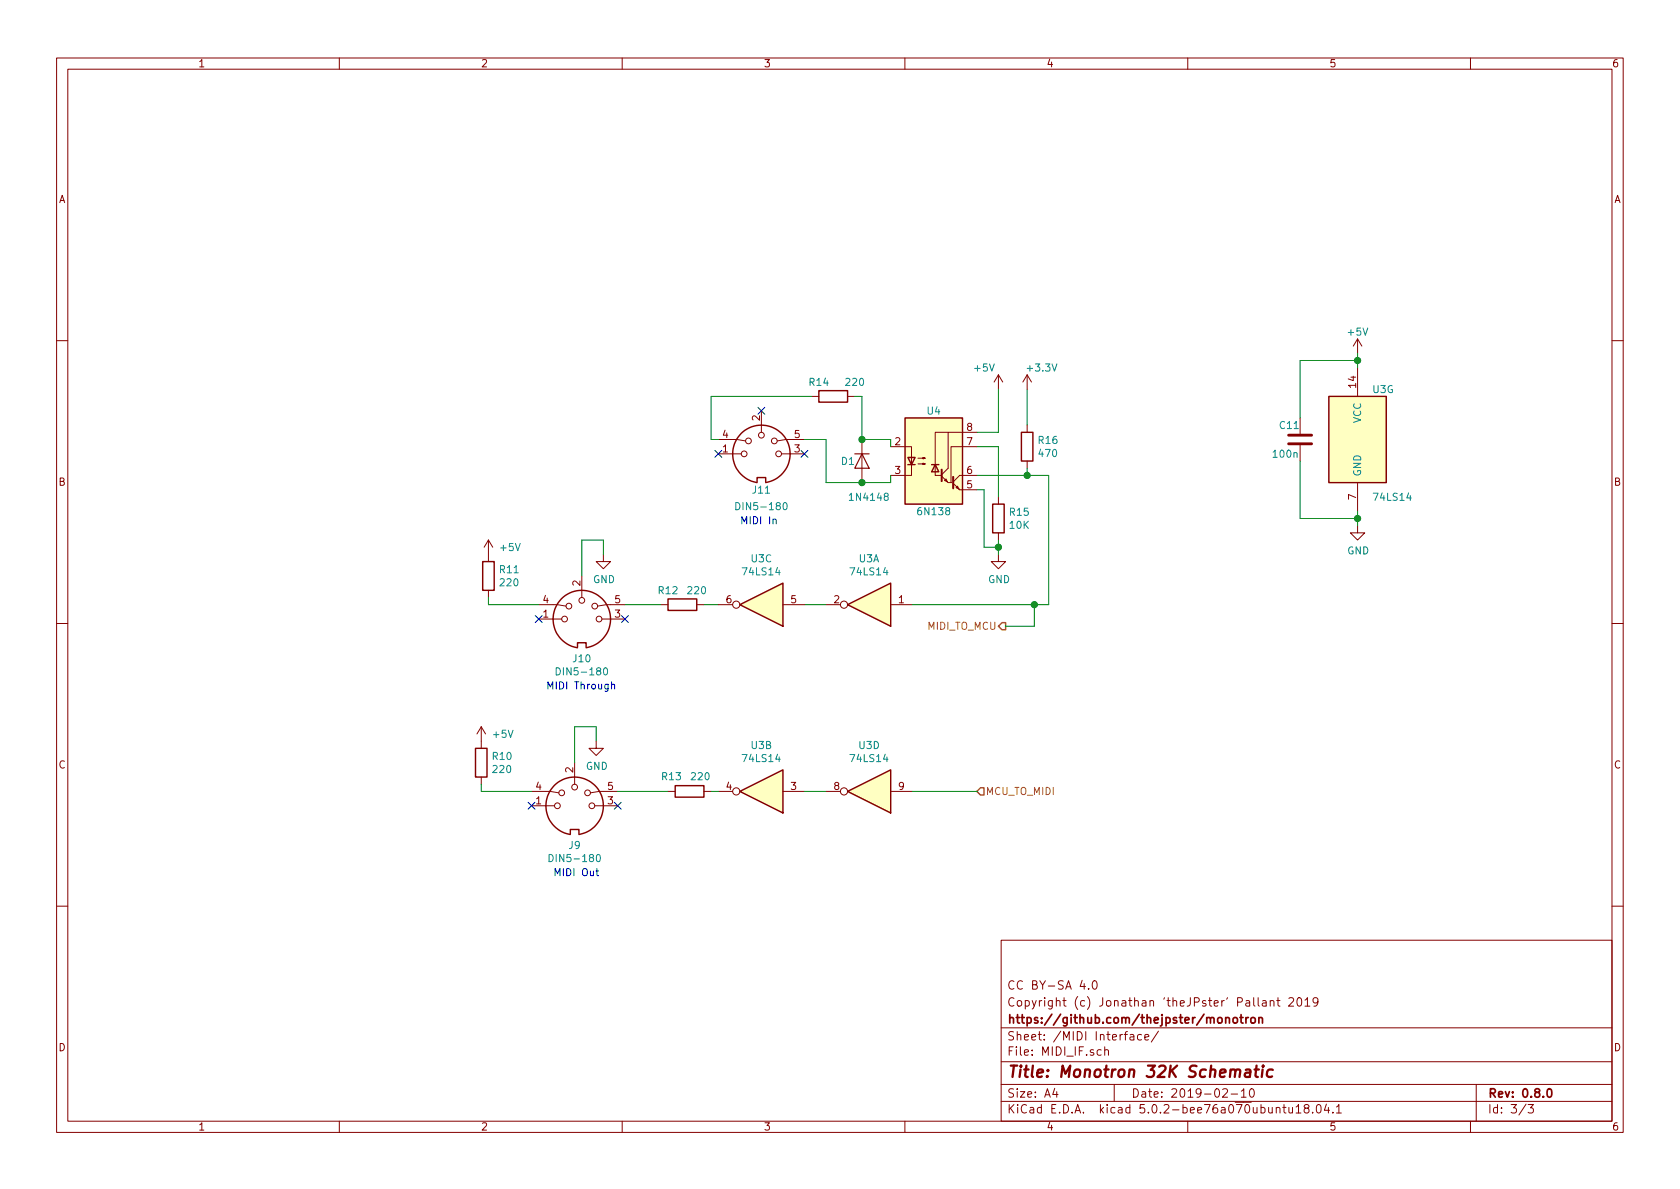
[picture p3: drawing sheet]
EESchema Schematic File Version 4
LIBS:monotron-cache
EELAYER 26 0
EELAYER END
$Descr A4 11693 8268
encoding utf-8
Sheet 3 3
Title "Monotron 32K Schematic"
Date "2019-02-10"
Rev "0.8.0"
Comp "https://github.com/thejpster/monotron"
Comment1 "Copyright (c) Jonathan 'theJPster' Pallant 2019"
Comment2 "CC BY-SA 4.0"
Comment3 ""
Comment4 ""
$EndDescr
$Comp
L Connector:DIN-5_180degree J9
U 1 1
P 4000 5600
F 0 "J9" H 4000 5326 50  0000 C CNN
F 1 "DIN5-180" H 4000 5235 50  0000 C CNN
F 2 "Monotron:5P180 DIN Socket" H 4000 5600 50  0001 C CNN
F 3 "https://uk.rs-online.com/web/p/din-connectors/0491087/" H 4000 5600 50  0001 C CNN
	1    4000 5600
	1    0    0    -1  
$EndComp
$Comp
L Connector:DIN-5_180degree J11
U 1 1
P 5300 3150
F 0 "J11" H 5300 2900 50  0000 C CNN
F 1 "DIN5-180" H 5300 2785 50  0000 C CNN
F 2 "Monotron:5P180 DIN Socket" H 5300 3150 50  0001 C CNN
F 3 "https://uk.rs-online.com/web/p/din-connectors/0491087/" H 5300 3150 50  0001 C CNN
	1    5300 3150
	1    0    0    -1  
$EndComp
$Comp
L Connector:DIN-5_180degree J10
U 1 1
P 4050 4300
F 0 "J10" H 4050 4026 50  0000 C CNN
F 1 "DIN5-180" H 4050 3935 50  0000 C CNN
F 2 "Monotron:5P180 DIN Socket" H 4050 4300 50  0001 C CNN
F 3 "https://uk.rs-online.com/web/p/din-connectors/0491087/" H 4050 4300 50  0001 C CNN
	1    4050 4300
	1    0    0    -1  
$EndComp
NoConn ~ 3750 4300
NoConn ~ 4350 4300
NoConn ~ 5000 3150
NoConn ~ 5600 3150
NoConn ~ 3700 5600
NoConn ~ 4300 5600
NoConn ~ 5300 2850
$Comp
L Device:R R11
U 1 1
P 3400 4000
F 0 "R11" H 3470 4046 50  0000 L CNN
F 1 "220" H 3470 3955 50  0000 L CNN
F 2 "Resistor_THT:R_Axial_DIN0204_L3.6mm_D1.6mm_P5.08mm_Horizontal" V 3330 4000 50  0001 C CNN
F 3 "~" H 3400 4000 50  0001 C CNN
	1    3400 4000
	1    0    0    -1  
$EndComp
$Comp
L power:+5V #PWR0101
U 1 1
P 3400 3850
F 0 "#PWR0101" H 3400 3700 50  0001 C CNN
F 1 "+5V" H 3550 3900 50  0000 C CNN
F 2 "" H 3400 3850 50  0001 C CNN
F 3 "" H 3400 3850 50  0001 C CNN
	1    3400 3850
	1    0    0    -1  
$EndComp
Wire Wire Line
	3400 4150 3400 4200
Wire Wire Line
	3400 4200 3750 4200
$Comp
L Device:R R10
U 1 1
P 3350 5300
F 0 "R10" H 3420 5346 50  0000 L CNN
F 1 "220" H 3420 5255 50  0000 L CNN
F 2 "Resistor_THT:R_Axial_DIN0204_L3.6mm_D1.6mm_P5.08mm_Horizontal" V 3280 5300 50  0001 C CNN
F 3 "~" H 3350 5300 50  0001 C CNN
	1    3350 5300
	1    0    0    -1  
$EndComp
Wire Wire Line
	3700 5500 3350 5500
Wire Wire Line
	3350 5500 3350 5450
$Comp
L Isolator:6N138 U4
U 1 1
P 6500 3200
F 0 "U4" H 6500 3550 50  0000 C CNN
F 1 "6N138" H 6500 2850 50  0000 C CNN
F 2 "Package_DIP:DIP-8_W7.62mm" H 6790 2900 50  0001 C CNN
F 3 "http://www.onsemi.com/pub/Collateral/HCPL2731-D.pdf" H 6790 2900 50  0001 C CNN
	1    6500 3200
	1    0    0    -1  
$EndComp
$Comp
L Device:R R14
U 1 1
P 5800 2750
F 0 "R14" V 5700 2650 50  0000 C CNN
F 1 "220" V 5700 2900 50  0000 C CNN
F 2 "Resistor_THT:R_Axial_DIN0204_L3.6mm_D1.6mm_P5.08mm_Horizontal" V 5730 2750 50  0001 C CNN
F 3 "~" H 5800 2750 50  0001 C CNN
	1    5800 2750
	0    1    1    0   
$EndComp
$Comp
L Device:D D1
U 1 1
P 6000 3200
F 0 "D1" V 6000 3050 50  0000 L CNN
F 1 "1N4148" V 6250 3100 50  0000 L CNN
F 2 "Diode_THT:D_DO-35_SOD27_P7.62mm_Horizontal" H 6000 3200 50  0001 C CNN
F 3 "~" H 6000 3200 50  0001 C CNN
	1    6000 3200
	0    1    1    0   
$EndComp
Wire Wire Line
	5600 3050 5750 3050
Wire Wire Line
	5750 3050 5750 3350
Wire Wire Line
	5750 3350 6000 3350
Wire Wire Line
	6000 3350 6200 3350
Wire Wire Line
	6200 3350 6200 3300
Connection ~ 6000 3350
Wire Wire Line
	6000 3050 6200 3050
Wire Wire Line
	6200 3050 6200 3100
Connection ~ 6000 3050
$Comp
L Device:R R15
U 1 1
P 6950 3600
F 0 "R15" H 7020 3646 50  0000 L CNN
F 1 "10K" H 7020 3555 50  0000 L CNN
F 2 "Resistor_THT:R_Axial_DIN0204_L3.6mm_D1.6mm_P5.08mm_Horizontal" V 6880 3600 50  0001 C CNN
F 3 "~" H 6950 3600 50  0001 C CNN
	1    6950 3600
	1    0    0    -1  
$EndComp
$Comp
L Device:R R16
U 1 1
P 7150 3100
F 0 "R16" H 7220 3146 50  0000 L CNN
F 1 "470" H 7220 3055 50  0000 L CNN
F 2 "Resistor_THT:R_Axial_DIN0204_L3.6mm_D1.6mm_P5.08mm_Horizontal" V 7080 3100 50  0001 C CNN
F 3 "~" H 7150 3100 50  0001 C CNN
	1    7150 3100
	1    0    0    -1  
$EndComp
Wire Wire Line
	6800 3100 6950 3100
Wire Wire Line
	6800 3300 7150 3300
Wire Wire Line
	7150 3300 7150 3250
Wire Wire Line
	6800 3000 6950 3000
$Comp
L power:+5V #PWR0102
U 1 1
P 6950 2700
F 0 "#PWR0102" H 6950 2550 50  0001 C CNN
F 1 "+5V" H 6850 2850 50  0000 C CNN
F 2 "" H 6950 2700 50  0001 C CNN
F 3 "" H 6950 2700 50  0001 C CNN
	1    6950 2700
	1    0    0    -1  
$EndComp
$Comp
L power:GND #PWR0103
U 1 1
P 6950 3850
F 0 "#PWR0103" H 6950 3600 50  0001 C CNN
F 1 "GND" H 6955 3677 50  0000 C CNN
F 2 "" H 6950 3850 50  0001 C CNN
F 3 "" H 6950 3850 50  0001 C CNN
	1    6950 3850
	1    0    0    -1  
$EndComp
Wire Wire Line
	7150 3300 7300 3300
Wire Wire Line
	7300 3300 7300 4200
Connection ~ 7150 3300
$Comp
L 74xx:74LS14 U3
U 1 1
P 6050 4200
F 0 "U3" H 6050 3883 50  0000 C CNN
F 1 "74LS14" H 6050 3974 50  0000 C CNN
F 2 "Package_DIP:DIP-14_W7.62mm" H 6050 4200 50  0001 C CNN
F 3 "http://www.ti.com/lit/gpn/sn74LS14" H 6050 4200 50  0001 C CNN
F 4 "296-1643-5-ND" H 6050 4200 50  0001 C CNN "Digikey"
	1    6050 4200
	-1   0    0    1   
$EndComp
$Comp
L 74xx:74LS14 U3
U 2 1
P 5300 5500
F 0 "U3" H 5300 5183 50  0000 C CNN
F 1 "74LS14" H 5300 5274 50  0000 C CNN
F 2 "Package_DIP:DIP-14_W7.62mm" H 5300 5500 50  0001 C CNN
F 3 "http://www.ti.com/lit/gpn/sn74LS14" H 5300 5500 50  0001 C CNN
	2    5300 5500
	-1   0    0    1   
$EndComp
$Comp
L Device:R R12
U 1 1
P 4750 4200
F 0 "R12" V 4650 4100 50  0000 C CNN
F 1 "220" V 4650 4300 50  0000 C CNN
F 2 "Resistor_THT:R_Axial_DIN0204_L3.6mm_D1.6mm_P5.08mm_Horizontal" V 4680 4200 50  0001 C CNN
F 3 "~" H 4750 4200 50  0001 C CNN
	1    4750 4200
	0    1    1    0   
$EndComp
Wire Wire Line
	4900 4200 5000 4200
Wire Wire Line
	5600 4200 5750 4200
Wire Wire Line
	6350 4200 7200 4200
Wire Wire Line
	4350 4200 4600 4200
$Comp
L power:GND #PWR0104
U 1 1
P 4200 3850
F 0 "#PWR0104" H 4200 3600 50  0001 C CNN
F 1 "GND" H 4205 3677 50  0000 C CNN
F 2 "" H 4200 3850 50  0001 C CNN
F 3 "" H 4200 3850 50  0001 C CNN
	1    4200 3850
	1    0    0    -1  
$EndComp
Wire Wire Line
	4050 4000 4050 3750
Wire Wire Line
	4050 3750 4200 3750
Wire Wire Line
	4200 3750 4200 3850
$Comp
L power:GND #PWR0105
U 1 1
P 4150 5150
F 0 "#PWR0105" H 4150 4900 50  0001 C CNN
F 1 "GND" H 4155 4977 50  0000 C CNN
F 2 "" H 4150 5150 50  0001 C CNN
F 3 "" H 4150 5150 50  0001 C CNN
	1    4150 5150
	1    0    0    -1  
$EndComp
Wire Wire Line
	4000 5300 4000 5050
Wire Wire Line
	4000 5050 4150 5050
Wire Wire Line
	4150 5050 4150 5150
$Comp
L power:+5V #PWR0106
U 1 1
P 9450 2450
F 0 "#PWR0106" H 9450 2300 50  0001 C CNN
F 1 "+5V" H 9450 2600 50  0000 C CNN
F 2 "" H 9450 2450 50  0001 C CNN
F 3 "" H 9450 2450 50  0001 C CNN
	1    9450 2450
	1    0    0    -1  
$EndComp
Wire Wire Line
	6950 3750 6950 3800
Wire Wire Line
	6950 3800 6850 3800
Wire Wire Line
	6850 3800 6850 3400
Wire Wire Line
	6850 3400 6800 3400
Connection ~ 6950 3800
Wire Wire Line
	6950 3800 6950 3850
Wire Wire Line
	6950 3100 6950 3450
Connection ~ 7200 4200
Wire Wire Line
	7200 4200 7300 4200
Wire Wire Line
	7150 2700 7150 2950
Wire Wire Line
	6950 2700 6950 3000
$Comp
L power:+3.3V #PWR0107
U 1 1
P 7150 2700
F 0 "#PWR0107" H 7150 2550 50  0001 C CNN
F 1 "+3.3V" H 7250 2850 50  0000 C CNN
F 2 "" H 7150 2700 50  0001 C CNN
F 3 "" H 7150 2700 50  0001 C CNN
	1    7150 2700
	1    0    0    -1  
$EndComp
$Comp
L Device:R R13
U 1 1
P 4800 5500
F 0 "R13" V 4900 5550 50  0000 L CNN
F 1 "220" V 4900 5350 50  0000 L CNN
F 2 "Resistor_THT:R_Axial_DIN0204_L3.6mm_D1.6mm_P5.08mm_Horizontal" V 4730 5500 50  0001 C CNN
F 3 "~" H 4800 5500 50  0001 C CNN
	1    4800 5500
	0    -1   -1   0   
$EndComp
$Comp
L power:+5V #PWR0108
U 1 1
P 3350 5150
F 0 "#PWR0108" H 3350 5000 50  0001 C CNN
F 1 "+5V" H 3500 5200 50  0000 C CNN
F 2 "" H 3350 5150 50  0001 C CNN
F 3 "" H 3350 5150 50  0001 C CNN
	1    3350 5150
	1    0    0    -1  
$EndComp
$Comp
L 74xx:74LS14 U3
U 3 1
P 5300 4200
F 0 "U3" H 5300 3883 50  0000 C CNN
F 1 "74LS14" H 5300 3974 50  0000 C CNN
F 2 "Package_DIP:DIP-14_W7.62mm" H 5300 4200 50  0001 C CNN
F 3 "http://www.ti.com/lit/gpn/sn74LS14" H 5300 4200 50  0001 C CNN
	3    5300 4200
	-1   0    0    1   
$EndComp
$Comp
L 74xx:74LS14 U3
U 4 1
P 6050 5500
F 0 "U3" H 6050 5183 50  0000 C CNN
F 1 "74LS14" H 6050 5274 50  0000 C CNN
F 2 "Package_DIP:DIP-14_W7.62mm" H 6050 5500 50  0001 C CNN
F 3 "http://www.ti.com/lit/gpn/sn74LS14" H 6050 5500 50  0001 C CNN
	4    6050 5500
	-1   0    0    1   
$EndComp
Wire Wire Line
	6000 2750 6000 3050
Wire Wire Line
	5000 3050 4950 3050
Wire Wire Line
	4950 3050 4950 2750
Wire Wire Line
	5950 2750 6000 2750
Wire Wire Line
	5650 2750 4950 2750
Wire Wire Line
	4300 5500 4650 5500
Text Notes 3850 6100 0    50   ~ 0
MIDI Out
Text Notes 5150 3650 0    50   ~ 0
MIDI In
Text Notes 3800 4800 0    50   ~ 0
MIDI Through
$Comp
L 74xx:74LS14 U?
U 7 1
P 9450 3050
AR Path="/5C3F4C05" Ref="U?"  Part="7" 
AR Path="/5C3C82B1/5C3F4C05" Ref="U3"  Part="7" 
F 0 "U3" H 9550 3400 50  0000 L CNN
F 1 "74LS14" H 9550 2650 50  0000 L CNN
F 2 "Package_DIP:DIP-14_W7.62mm" H 9450 3050 50  0001 C CNN
F 3 "http://www.ti.com/lit/gpn/sn74LS14" H 9450 3050 50  0001 C CNN
	7    9450 3050
	1    0    0    -1  
$EndComp
$Comp
L power:GND #PWR?
U 1 1
P 9450 3650
AR Path="/5C526519/5C3F4C0C" Ref="#PWR?"  Part="1" 
AR Path="/5C3F4C0C" Ref="#PWR?"  Part="1" 
AR Path="/5C3C82B1/5C3F4C0C" Ref="#PWR0109"  Part="1" 
F 0 "#PWR0109" H 9450 3400 50  0001 C CNN
F 1 "GND" H 9455 3477 50  0000 C CNN
F 2 "" H 9450 3650 50  0001 C CNN
F 3 "" H 9450 3650 50  0001 C CNN
	1    9450 3650
	1    0    0    -1  
$EndComp
$Comp
L Device:C C?
U 1 1
P 9050 3050
AR Path="/5C526519/5C3F4C12" Ref="C?"  Part="1" 
AR Path="/5C3F4C12" Ref="C?"  Part="1" 
AR Path="/5C3C82B1/5C3F4C12" Ref="C11"  Part="1" 
F 0 "C11" H 8900 3150 50  0000 L CNN
F 1 "100n" H 8850 2950 50  0000 L CNN
F 2 "Capacitor_THT:C_Disc_D5.0mm_W2.5mm_P2.50mm" H 9088 2900 50  0001 C CNN
F 3 "~" H 9050 3050 50  0001 C CNN
	1    9050 3050
	1    0    0    -1  
$EndComp
Wire Wire Line
	9450 2450 9450 2500
Wire Wire Line
	9450 2500 9050 2500
Wire Wire Line
	9050 2500 9050 2900
Connection ~ 9450 2500
Wire Wire Line
	9450 2500 9450 2550
Wire Wire Line
	9450 3550 9450 3600
Wire Wire Line
	9450 3600 9050 3600
Wire Wire Line
	9050 3600 9050 3200
Connection ~ 9450 3600
Wire Wire Line
	9450 3600 9450 3650
Text HLabel 6800 5500 2    50   Input ~ 0
MCU_TO_MIDI
Text HLabel 7000 4350 0    50   Output ~ 0
MIDI_TO_MCU
Wire Wire Line
	7000 4350 7200 4350
Wire Wire Line
	7200 4200 7200 4350
Wire Wire Line
	5600 5500 5750 5500
Wire Wire Line
	6350 5500 6800 5500
Wire Wire Line
	4950 5500 5000 5500
$EndSCHEMATC
